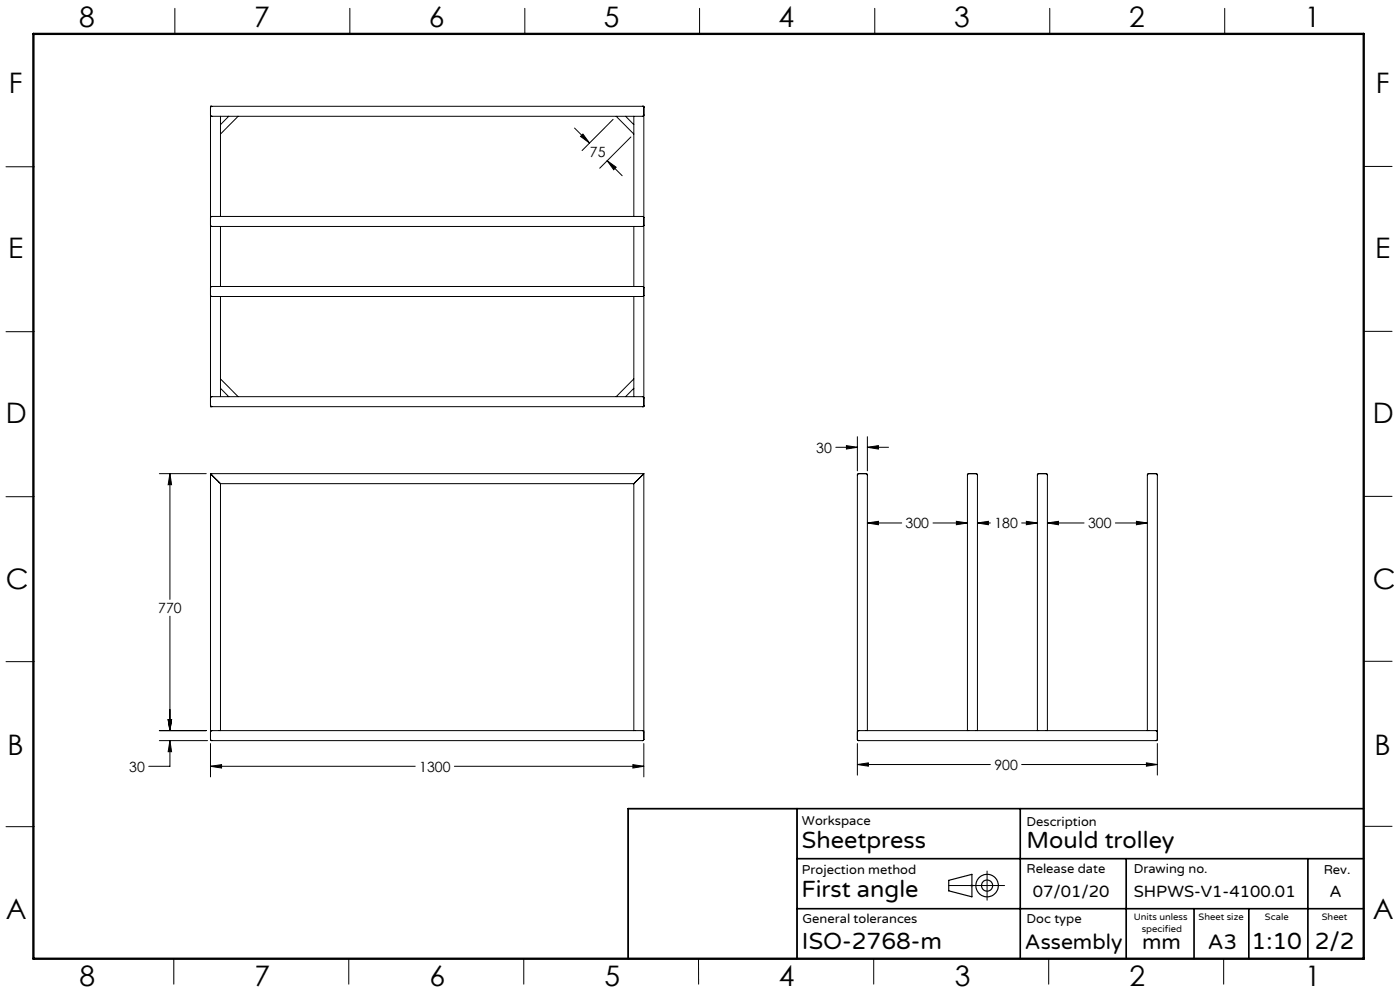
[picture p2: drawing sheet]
<svg xmlns="http://www.w3.org/2000/svg" width="420mm" height="297mm" viewBox="0 0 420 297" stroke-linecap="round" stroke-linejoin="round" font-family="sans-serif">
<g fill="none" stroke="#000" stroke-width=".35">
<path d="M284.6 263.8l7-1.8v6.8l-7-1.8z"/>
<circle cx="296.1" cy="265.4" r="1.66"/>
<circle cx="296.1" cy="265.4" r="3.4"/>
</g>
<path d="M291.1 265.4h1M291.2 265l.7 .7M291.6 264.9v1M291.9 265l-.7 .7" fill="none" stroke="#c0c0c0" stroke-width=".3"/>
<g fill="none" stroke="#000" stroke-width=".3">
<path d="M52.5 2.5v7.7M105 2.5v7.7M157.4 2.5v7.7M209.9 2.5v7.7M262.4 2.5v7.7M314.9 2.5v7.7M367.4 2.5v7.7M63.1 31.9l.2 .1zM63.1 34.5l.3 .4h129.5l.2-.4M63.1 31.9v90M63.1 31.9h130M63.3 32l.2-.1-.4 .4z"/>
<path d="M66.1 34.9v30M68.6 34.9l-2.5 2.5M71.4 34.9l-5.3 5.3M172.4 38.4l4.4 4.5M183.9 35.8l-9.3 9.3M184.9 34.9l5.2 5.3M187.7 34.9l2.4 2.5M190.1 34.9v30M192.8 31.9l.3 .4zM193.1 31.9h.1M193.1 31.9v90M1.8 50h8.5"/>
<path d="M174.2 40.9l.7-.7 1.9 2.7zM182.1 48.2l2.8 1.9-.8 .8zM182.1 48.2l4.6 4.5M189.3 41.1l-9.4 9.3M409.1 49.9h8.5M63.1 67.5l.4 .4zM63.5 67.9h129.3M66.1 67.9v18M190.1 67.9v18M192.8 64.9h-129.3l-.4 .4M192.8 64.9l.3 .4zM192.8 67.9l.3-.4z"/>
<path d="M1.8 99.4h8.5M63.1 88.5l.4 .4h129.3l.3-.4M66.1 88.9v30M190.1 88.9v30M192.8 85.9l.3 .4zM192.8 85.9h-129.3l-.4 .4M409.1 99.3h8.5M66.1 113.6l5.3 5.3M66.1 116.4l2.5 2.5M190.1 116.4l-2.4 2.5M190.1 113.6l-5.2 5.3M192.8 118.9h-129.4l-.3 .4"/>
<path d="M192.8 118.9l.3 .4zM63.1 121.5l.4 .4M63.1 121.9h130M63.3 121.7l-.2 .2zM193 121.7l.1 .2M193.1 121.5l-.3 .4zM250.8 134.1h6.4M253.9 133.6l3.3 .5-3.3 .5zM257.2 130.9v10.2M260.2 134.1l3.3-.5v1zM260.2 130.9v10.2M260.2 134.1h6.4"/>
<path d="M1.8 148.9h8.5M47.8 142h14.1M51 142l.5 3.3h-1.1zM51 142v37.6M63.1 142l.4 .4M63.1 142v77h.4M63.1 142h130M63.5 142.4l2.3 2.2M65.8 144.6l.3 .4M66.1 145h124M66.1 145v74M190.1 145v74"/>
<path d="M190.5 144.6l-.4 .4M192.8 142.4l-2.3 2.2M193.1 142l-.3 .4M193.1 142v77h-.3M257.2 142.4v76.6h.4M257.6 142l-.4 .4M257.6 142h2.2M259.8 142l.4 .4M260.2 142.4v76.6M260.2 156.7l3.3-.5v1.1zM260.2 156.7h10.3M279.9 156.7h10.3"/>
<path d="M286.9 156.2l3.3 .5-3.3 .6zM292.8 142h-2.3l-.3 .3v76.7M292.8 142l.4 .4M293.2 142.4v76.6M293.2 156.7l3.3-.5v1.1zM293.2 156.7h3.9M306.5 156.7h4.7M307.9 156.2l3.3 .5-3.3 .6zM311.2 142.4v76.6M311.6 142l-.4 .4M311.6 142h2.2M313.8 142l.4 .4"/>
<path d="M314.2 142.4v76.6M314.2 156.7l3.3-.5v1.1zM314.2 156.7h11M334.6 156.7h9.6M340.9 156.2l3.3 .5-3.3 .6zM346.8 142h-2.2l-.4 .4v76.6M346.8 142l.4 .4M347.2 142.4v76.6h-.4M409.1 148.8h8.5M1.8 198.3h8.5M51 184.7v34.3M409.1 198.2h8.5"/>
<path d="M47.8 219h14.1M50.4 215.6h1.1l-.5 3.4zM63.1 219.4v2.2M63.5 219l-.4 .4M63.5 219h2.6M66.1 219h124M190.1 219h2.7M192.8 219l.3 .3v2.3M257.6 219l-.4 .3v2.3M257.6 219h2.6M260.2 219h30M290.2 219h3"/>
<path d="M293.2 219h18M311.2 219h3M314.2 219h30M344.2 219h2.6M346.8 219l.4 .4M347.2 219.4v2.2M47.8 222h14.5M51 222l.5 3.3h-1.1zM51 222v7.7h-6.4M63.1 229.7l3.4-.5v1zM63.1 222.8v10M63.1 229.7h61.5"/>
<path d="M63.1 221.6l.4 .4M63.5 222h129.3M136.3 229.7h56.8M189.9 229.2l3.2 .5-3.2 .5zM193.1 221.6l-.3 .4M193.1 222.8v10M257.2 221.6l.4 .4M257.2 229.1l3.3-.5v1zM257.2 222.8v9.5M257.2 229.1h39.9M257.6 222h89.2M306.5 229.1h40.7"/>
<path d="M343.9 228.6l3.3 .5-3.3 .5zM347.2 221.6l-.4 .4M347.2 222.8v9.5M1.8 247.8h8.5M188.5 242.4h50.6v44.9h-50.6zM409.1 247.6h8.5M284.6 265.4h16.8M296.1 261.1v8.7M52.1 287.3v7.7M104.6 287.3v7.7M157.1 287.3v7.7M209.6 287.3v7.7"/>
<path d="M262.1 287.3v7.7M314.6 287.3v7.7M367.1 287.3v7.7"/>
</g>
<path d="M239.1 242.4v44.9M239.1 257.3h170M306.1 242.4v44.9M337.9 257.3v30M392.4 257.3v30M409.1 242.4h-220.6v44.9M239.1 272.3h170M358.2 272.3v15M374.6 272.3v15" fill="none" stroke="#000" stroke-width=".5"/>
<path d="M10 10.2h399.1v277.1h-399.1z" fill="none" stroke="#000" stroke-width=".7"/>
<path d="M189.9 229.2l3.2 .5-3.2 .5zM63.1 229.7l3.4-.5v1zM51 222l.5 3.3h-1.1zM50.4 215.6h1.1l-.5 3.4zM50.4 215.6h1.1l-.5 3.4zM51 142l.5 3.3h-1.1zM257.2 229.1l3.3-.5v1zM343.9 228.6l3.3 .5-3.3 .5zM260.2 156.7l3.3-.5v1.1zM286.9 156.2l3.3 .5-3.3 .6zM293.2 156.7l3.3-.5v1.1zM307.9 156.2l3.3 .5-3.3 .6zM314.2 156.7l3.3-.5v1.1zM340.9 156.2l3.3 .5-3.3 .6zM253.9 133.6l3.3 .5-3.3 .5zM260.2 134.1l3.3-.5v1zM174.2 40.9l.7-.7 1.9 2.7zM182.1 48.2l2.8 1.9-.8 .8z" fill="#000"/>
<g font-size="8.5">
<text x="23.8" y="8">8</text>
<text x="76.3" y="8">7</text>
<text x="128.7" y="8">6</text>
<text x="181.2" y="8">5</text>
<text x="233.6" y="8">4</text>
<text x="286.3" y="8">3</text>
<text x="338.7" y="8">2</text>
<text x="391.4" y="8">1</text>
<text x="2.7" y="28">F</text>
<text x="412.8" y="28">F</text>
<text x="2.4" y="77.2">E</text>
<text x="412.5" y="77.2">E</text>
<text x="1.8" y="126.8">D</text>
<text x="411.9" y="126.9">D</text>
<text x="1.8" y="176.6">C</text>
<text x="411.9" y="176.7">C</text>
<text x="2.3" y="226.2">B</text>
<text x="412.4" y="226.2">B</text>
<text x="1.7" y="275.4">A</text>
<text x="411.8" y="275.5">A</text>
<text x="23.9" y="295.5">8</text>
<text x="76.4" y="295.5">7</text>
<text x="128.8" y="295.5">6</text>
<text x="181.3" y="295.5">5</text>
<text x="233.7" y="295.5">4</text>
<text x="286.4" y="295.5">3</text>
<text x="338.8" y="295.5">2</text>
<text x="391.5" y="295.5">1</text>
</g>
<g font-size="7.1">
<text x="240.6" y="254">Sheetpress</text>
<text x="308" y="254">Mould trolley</text>
<text x="240.4" y="268.8">First angle</text>
<text x="240.6" y="284.3">ISO-2768-m</text>
<text x="375.5" y="284.3">1:10</text>
<text x="394.4" y="284.3">2/2</text>
</g>
<g font-size="6.3">
<text x="307.5" y="284.3">Assembly</text>
<text x="342.6" y="284.3">mm</text>
<text x="362.4" y="284.3">A3</text>
</g>
<g font-size="4.9">
<text x="309.9" y="268.7">07/01/20</text>
<text x="340.1" y="268.7">SHPWS-V1-4100.01</text>
<text x="398.9" y="268.7">A</text>
</g>
<g font-size="4.2">
<text x="177" y="46.9">75</text>
<text x="244.9" y="135.6">30</text>
<text x="271.7" y="158.3">300</text>
<text x="298.3" y="158.3">180</text>
<text x="326.4" y="158.3">300</text>
<text x="47.5" y="183.7">770</text>
<text x="38.8" y="231.3">30</text>
<text x="125.8" y="231.3">1300</text>
<text x="298.3" y="230.7">900</text>
</g>
<g font-size="3.9">
<text x="240.6" y="247.2">Workspace</text>
<text x="307.9" y="247.4">Description</text>
<text x="240.6" y="262.1">Projection method</text>
<text x="308" y="261.5">Release date</text>
<text x="340.1" y="261.5">Drawing no.</text>
<text x="397.1" y="262.1">Rev.</text>
<text x="240.7" y="276.6">General tolerances</text>
<text x="308" y="276.6">Doc type</text>
</g>
<g font-size="2.8">
<text x="340.1" y="275.6">Units unless</text>
<text x="359.6" y="275.6">Sheet size</text>
<text x="379.5" y="275.8">Scale</text>
<text x="396.5" y="275.6">Sheet</text>
<text x="342.5" y="279.4">specified</text>
</g>
</svg>
